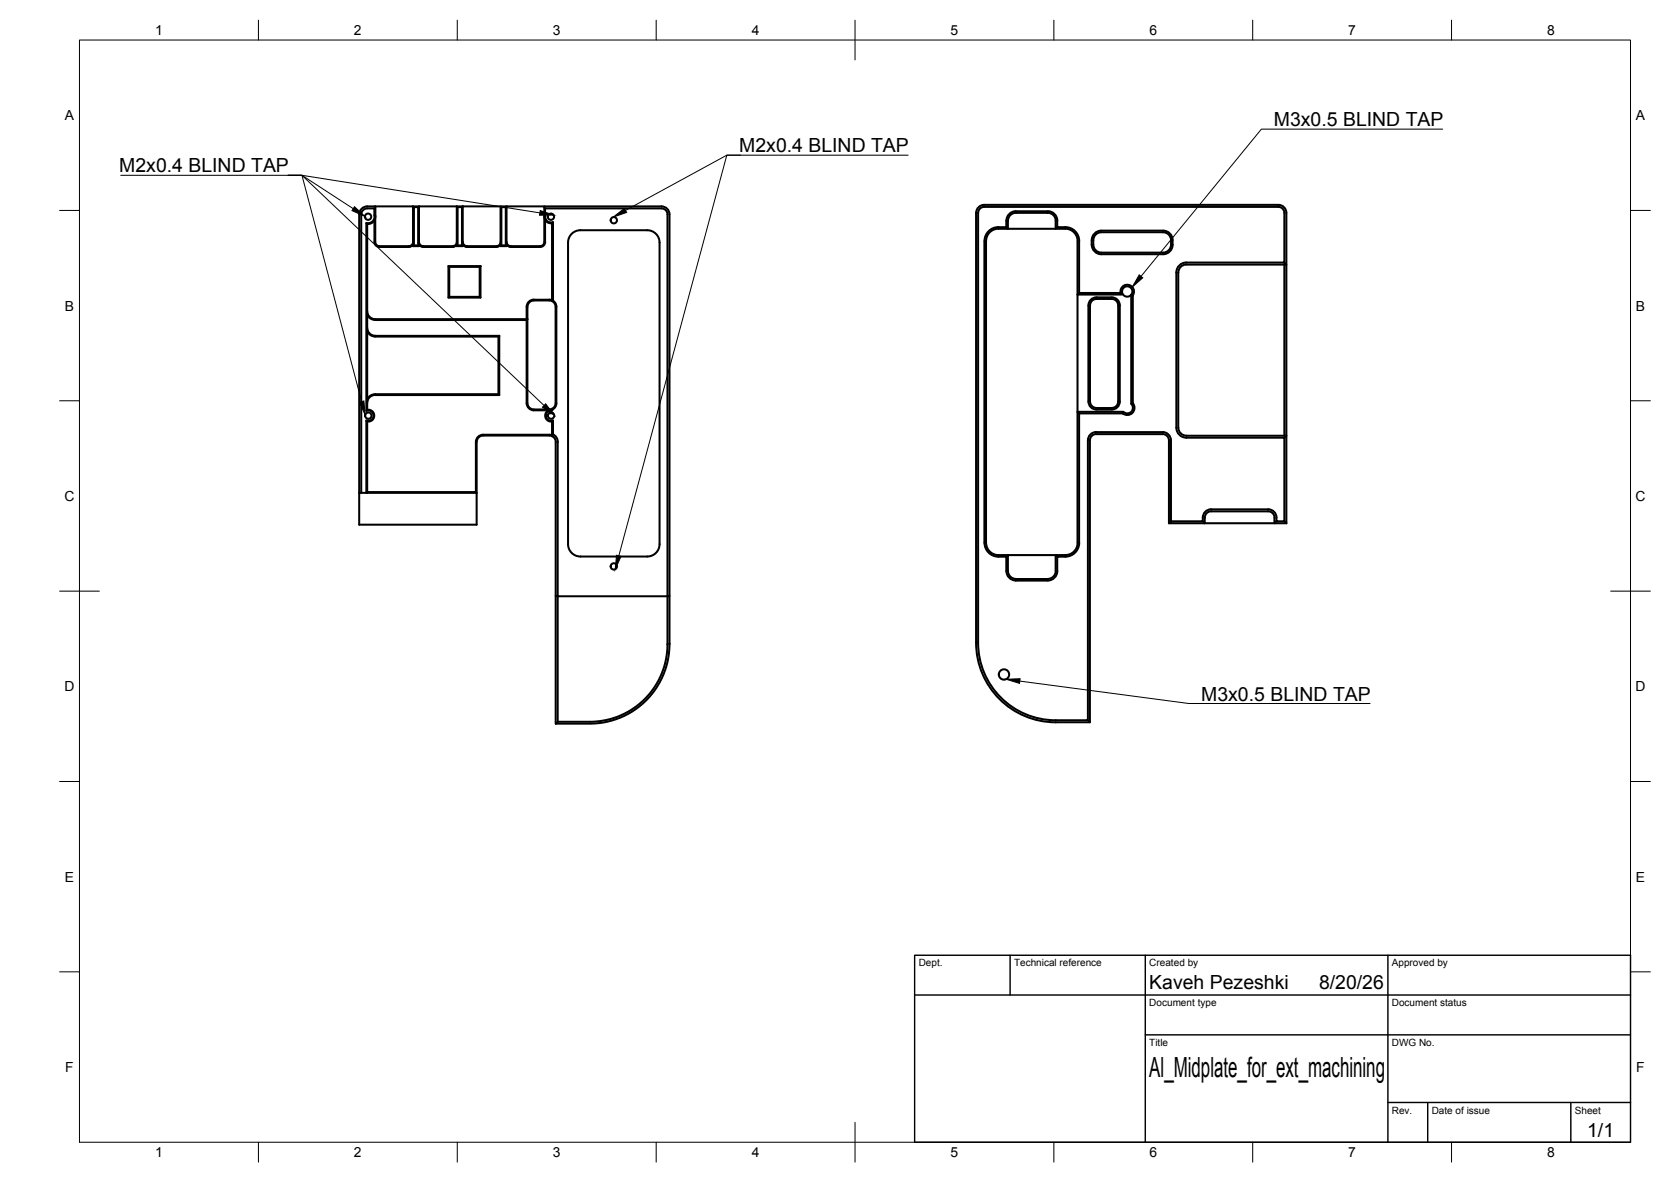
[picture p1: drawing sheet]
<svg xmlns="http://www.w3.org/2000/svg" width="420mm" height="297mm" viewBox="0 0 420 297" stroke-linecap="round" stroke-linejoin="round" font-family="sans-serif">
<!-- layer: Visible -->
<g fill="none" stroke="#000" stroke-width=".51">
<path d="M92.1 56l.2 .3v46.7l-.2 .3zM94.1 52.4h-1.8a1.49 1.49 0 0 0-1.5 1.5v70M94.1 54.1a1.62 1.62 0 0 1-2 1.9M94.1 55.3v5.5M94.3 52.2v1.9l-.2 .1v-1.8zM94.3 51.9v.3M94.3 54.1a1.83 1.83 0 0 1-2 2.2M94.4 51.9v8.9M103.9 51.9l.2 .2v9.6l-.2 .2zM104.1 52.1h1.1l.1-.2h-11a3.6 3.6 0 0 0-3.4 .6l-.5 .8-.1 .6v78h29.5v-8h-27.5M115.1 52.1h1.1M116.2 52.1l.2-.2v10l-.2-.2z"/>
<path d="M116.4 51.9h-11.1v10l-.1-.2v-9.6M116.4 51.9h49.9a2 2 0 0 1 2 2v95.9M125.9 51.9l.2 .2v9.6l-.2 .2zM126.1 52.1h1.1l.2-.2v10l-.2-.2v-9.6M136.9 54.5a1.66 1.66 0 0 0 1.9 1.6M136.9 51.9l.2 .5M136.9 52.2v8.6M137.1 52.4h29.2a1.49 1.49 0 0 1 1.5 1.5v108.6l-.4 3.5-1.3 3.9-2.2 3.7-1.3 1.6-1.6 1.5-3.1 2.2-3 1.4-3.7 .9-2.4 .2h-8.6l-.4 .4M137.1 52.4v2.1M137.1 55.3v5.5M137.1 54.5a1.45 1.45 0 0 0 1.9 1.3M139 55.8v19.8l-.2 .1v-19.6z"/>
<path d="M145.9 57.9h16.8a3.1 3.1 0 0 1 3.1 3.1v75.8a3.1 3.1 0 0 1-3.1 3.1h-16.8M145.9 57.9a3.1 3.1 0 0 0-3.1 3.1v75.8a3.1 3.1 0 0 0 3.1 3.1M245.4 53.5v108a20 20 0 0 0 20 20h8.6v-70.8a1.6 1.6 0 0 1 1.6-1.6M245.4 53.5a2 2 0 0 1 2-2h74a2 2 0 0 1 2 2v78M245.9 53.5v108a19.5 19.5 0 0 0 19.5 19.5h8.1v-70.3a2.11 2.11 0 0 1 2.1-2.1M246 53.5a1.49 1.49 0 0 1 1.4-1.5h74a1.49 1.49 0 0 1 1.5 1.5v12.5h-24.6M251 57.5a3.1 3.1 0 0 0-3.1 3.1v75.8a3.1 3.1 0 0 0 3.1 3.1h14.4l.1 4a2 2 0 0 1-2 2M253 55.5v1.6a5 5 0 0 0-4.4 1 3.5 3.5 0 0 0-1.1 2.5v75.8a3.5 3.5 0 0 0 3.5 3.5h2v3.6M253 57.1l.4 .4h-2.4M255.4 53.1h8M255.4 53.1a2.4 2.4 0 0 0-2.4 2.4M263.5 53.1a2.4 2.4 0 0 1 2.4 2.4l-.1 1.6a5 5 0 0 1 4.5 1 3.5 3.5 0 0 1 1.1 2.5"/>
<path d="M265.8 57.1l-.4 .4a3.6 3.6 0 0 0-.5-3.4l-.9-.6h-.6h-8a2 2 0 0 0-2 2v2h14.4M267.9 57.5a3.1 3.1 0 0 1 3 3.1l.1 75.8a3.1 3.1 0 0 1-3.2 3.1h-2.4l.4 .4M275.5 58.9l.9-.5h.5h15.5a2 2 0 0 1 2 2 2.32 2.32 0 0 1-2 3.1h-15.5a2 2 0 0 1-2-2 2.79 2.79 0 0 1 .6-2.6zM92.3 78.2a2 2 0 0 0 2 2M92.3 79.1a2.19 2.19 0 0 0 2 1.3M94.1 60.8a1.26 1.26 0 0 0 1.3 1.3h7.4M94.4 60.8a1.05 1.05 0 0 0 1 1.1h7.4M103.9 60.8a1.05 1.05 0 0 1-1.1 1.1M103.9 61.9h1.4M103.9 61.5l-.5 .4-.6 .2M104.1 61.7h1.1M105.4 60.8a1.05 1.05 0 0 0 1 1.1h7.4a1.05 1.05 0 0 0 1.1-1.1"/>
<path d="M112.8 66.9h8M113 74.6v-7.5l-.2-.2v7.9M113 67.1h7.6M114.9 61.5l-.5 .4-.6 .2h-7.4l-.6-.2-.4-.4M115.1 61.7v-9.6l-.2-.2v10M116.2 61.7h-1.1l-.2 .2h1.5M116.4 60.8a1.05 1.05 0 0 0 1 1.1h7.4a1.05 1.05 0 0 0 1.1-1.1M120.6 67.1l.2-.2v7.9l-.2-.2zM120.6 74.6h-7.6l-.2 .2h8M125.9 61.9h1.5M125.9 61.5l-.5 .4-.6 .2h-7.4l-.6-.2-.4-.4M126.1 61.7h1.1"/>
<path d="M127.4 61.5l.4 .4 .6 .2h7.4M127.4 60.8a1.05 1.05 0 0 0 1 1.1h7.4M136.9 60.8a1.05 1.05 0 0 1-1.1 1.1M137.1 60.8a1.26 1.26 0 0 1-1.3 1.3M138.8 75.7l-.7-.2h-3.9a1.6 1.6 0 0 0-1.6 1.6v24.2a1.64 1.64 0 0 0 1.6 1.6h4.1l.5-.2M138.8 75.7l.7 .7 .2 .7v24.2l-.2 .7-.7 .7M138.8 75.5l-4.6-.2a1.81 1.81 0 0 0-1.8 1.8v3.1M139 75.6l.6 .5 .3 1M139.9 77.1v24.2M271.3 60.6v13h10.4M271.3 73.6l-.4 .4h11.2v-.1M281.7 73.6l.4 .3"/>
<path d="M281.8 73.6a1.7 1.7 0 0 1 2-2 1.7 1.7 0 0 1 1 2.6v27.1M282.1 73.3v.6M284.8 74.2l-.4-.1v27.4l.4-.2M294.8 60.4v1.1M294.9 60.4a2.4 2.4 0 0 0-2.5-2.4h-15.5a2.67 2.67 0 0 0-2.4 3.5 2.4 2.4 0 0 0 2.4 2.4h15.5a2.4 2.4 0 0 0 2.5-2.4M298.3 66a2.51 2.51 0 0 0-2.5 2.5v39a2.51 2.51 0 0 0 2.5 2.5h24.6v21h-1.9v-.9M298.3 66.5a2.04 2.04 0 0 0-2 2v39a2 2 0 0 0 2 2h25.1l-.5 .5M322.9 66l.5 .5h-25.1M322.9 66.5v43M92.3 82.4a2 2 0 0 0 2 2M92.3 83.3a2.19 2.19 0 0 0 2 1.3M94.3 80.2h38.3l-.2 .2h-38.1"/>
<path d="M94.3 84.4h31.2M94.3 99.1h31M94.3 99.3h31.2M94.3 99.1a2.19 2.19 0 0 0-2 1.2M94.3 99.3a2 2 0 0 0-2 2M125.5 84.4l-.2 .2h-31M125.5 84.4v14.9l-.2-.2v-14.5M132.4 80.4v20.9a1.81 1.81 0 0 0 1.8 1.8h3.7M92.1 103.2a1.3 1.3 0 0 1 1.8 1.3 1.3 1.3 0 0 1-1.8 1.2M92.3 103a1.49 1.49 0 0 1 1.8 1.5 1.49 1.49 0 0 1-1.8 1.4M138 103.9h1.1M138.1 109.2h-16.6a1.81 1.81 0 0 0-1.8 1.9v12.6h-27.4"/>
<path d="M138.1 109.5h-16.6a1.63 1.63 0 0 0-1.7 1.6v12.8l-.1-.2M138.1 109.5l.7 .1M138.1 109.2l.7 .2M138.8 102.7v.2M138.8 109.3v.3M138.8 102.9v.3M138.8 109.6l.8 .8 .1 .7v38.7h28.6v12.5l-.4 3.7-.6 2.1-1.1 2.7-1.5 2.5-1.7 2.1-1.8 1.7-2.1 1.6-2.4 1.3-2.5 1-1.9 .5-3 .3h-9.5M138.8 103h.1M138.8 103a1.49 1.49 0 0 0-1.7 1.5 1.49 1.49 0 0 0 1.7 1.4M138.9 103.2a1.3 1.3 0 0 0-1.6 1.4 1.3 1.3 0 0 0 1.8 1.1M139 105.7v3.5l-.2 .1v-3.4zM139 109.2a2.11 2.11 0 0 1 1.3 1.9l-.1 70.3"/>
<path d="M139.9 101.3l-.4 1.1-.7 .6M271.3 103.9l-.4-.4h11.5l-.1 .4M273.7 100.9v-24.2a2 2 0 0 1 2-2h3.9a2 2 0 0 1 2 2v24.2M273.7 100.9a2 2 0 0 0 2 2M274.1 100.9v-24.2a1.6 1.6 0 0 1 1.6-1.6h3.8a1.6 1.6 0 0 1 1.7 1.6v24.2M274.1 100.9a1.63 1.63 0 0 0 1.6 1.6h3.9a1.6 1.6 0 0 0 1.6-1.6M275.6 109.1h16.7M275.6 108.6h16.7M275.7 102.9h3.8M281.6 100.9a2 2 0 0 1-2 2M282.3 103.9h-11v32.5M284.4 101.5a1.41 1.41 0 0 1 0 2 1.41 1.41 0 0 1-1.9 0"/>
<path d="M284.8 101.3a1.81 1.81 0 0 1-.1 2.5 1.81 1.81 0 0 1-2.4 .1M292.3 108.6a2.11 2.11 0 0 1 2.1 2.1v20.3h8v-.9M292.3 109.1a1.6 1.6 0 0 1 1.6 1.6v20.8M90.3 123.9h2M92.1 123.9v-18.2l.2 .2v18M253 139.9l.4-.4v4a2 2 0 0 0 2 2M271.4 136.4a3.5 3.5 0 0 1-3.5 3.5h-2.1v3.6a2.36 2.36 0 0 1-2.3 2.4h-8.1a2.44 2.44 0 0 1-2.4-2.4M294.4 131l-.5 .5h29.5M302.9 130.1v1.4l-.5-.5M304.5 128h14.4M304.5 128.5h14.4M304.5 128a2.11 2.11 0 0 0-2.1 2.1"/>
<path d="M304.5 128.5a1.6 1.6 0 0 0-1.6 1.6M318.9 128a2.11 2.11 0 0 1 2.1 2.1M318.9 128.5a1.6 1.6 0 0 1 1.6 1.6M320.4 130.1v1.4l.6-.5M322.9 131l.5 .5M139.7 149.8l.1 32M255.4 145.5h8M273.5 181l.5 .5"/>
<circle cx="92.6" cy="54.5" r=".79"/>
<circle cx="138.5" cy="54.5" r=".79"/>
<circle cx="154.3" cy="55.3" r=".79"/>
<circle cx="283.4" cy="73.3" r="1.3"/>
<circle cx="92.6" cy="104.5" r=".79"/>
<circle cx="138.6" cy="104.5" r=".79"/>
<circle cx="154.3" cy="142.3" r=".79"/>
<circle cx="252.4" cy="169.5" r="1.3"/>
</g>
<!-- layer: BORDER -->
<g fill="none" stroke="#000" stroke-width=".25">
<path d="M20 10.1h390v276.9h-390zM65 5.1v5M115 5.1v5M165 5.1v5M215 5.1v10M265 5.1v5M315 5.1v5M365 5.1v5M15 52.9h5M410 52.9h5M15 100.7h5M410 100.7h5"/>
<path d="M15 148.6h10M405 148.6h10M15 196.4h5M410 196.4h5M15 244.2h5M410 244.2h5M65 287v5M115 287v5M165 287v5M215 282.1v9.9M265 287v5M315 287v5"/>
<path d="M365 287v5"/>
</g>
<!-- layer: TITLEBLOCK -->
<path d="M230 240.1h180v46.9h-180zM230 250h180M254 240.1v9.9M288 240.1v46.9M349 240.1v46.9M288 260.1h122M349 277.1h61M359 277.1v9.9M395 277.1v9.9" fill="none" stroke="#000" stroke-width=".36"/>
<!-- layer: Leaders -->
<path d="M89.1 52l2.6 2.4-3.2-1.5zM135.8 52.9l3.4 1.1-3.5 .1zM154.2 54.6l2.8-2.2 .6 1zM286.4 69.1l.9 .7-2.6 2.4zM90.4 101.1l1.1-.3 .3 3.5zM137.2 101.5l2.1 2.8-2.9-2zM155 139.5l1.1 .3-1.4 3.3zM253 170.7l3.5-.1-.2 1.1z" fill="#000" stroke="#000" stroke-width=".25"/>
<path d="M186.2 39h-3.4l-27.2 100.7M228.3 39h-45.5l-25.5 13.9M362.8 32.5h-45.6l-30.3 37M30.4 44.1h45.5l12.9 8.3M72.4 44.1h3.5l59.8 9.4M72.4 44.1h3.5l15 56.8M72.4 44.1h3.5l60.9 57.8M256.4 171.2l42.5 5.6h45.6" fill="none" stroke="#000" stroke-width=".25"/>
<text font-size="7" x="289" y="270.6">Al_Midplate_for_ext_machining</text>
<g font-size="4.9">
<text x="320.3" y="31.8">M3x0.5 BLIND TAP</text>
<text x="185.9" y="38.3">M2x0.4 BLIND TAP</text>
<text x="30" y="43.3">M2x0.4 BLIND TAP</text>
<text x="302" y="176.1">M3x0.5 BLIND TAP</text>
<text x="289" y="248.5">Kaveh Pezeshki</text>
<text x="331.7" y="248.5">8/20/26</text>
<text x="399.1" y="285.7">1/1</text>
</g>
<g font-size="3.5">
<text x="39" y="8.8">1</text>
<text x="89" y="8.8">2</text>
<text x="139" y="8.8">3</text>
<text x="189" y="8.8">4</text>
<text x="239" y="8.8">5</text>
<text x="289" y="8.8">6</text>
<text x="339" y="8.8">7</text>
<text x="389" y="8.8">8</text>
<text x="16.3" y="30.2">A</text>
<text x="411.3" y="30.2">A</text>
<text x="16.3" y="78">B</text>
<text x="411.3" y="78">B</text>
<text x="16.2" y="125.9">C</text>
<text x="411.2" y="125.9">C</text>
<text x="16.2" y="173.7">D</text>
<text x="411.2" y="173.7">D</text>
<text x="16.3" y="221.6">E</text>
<text x="411.3" y="221.6">E</text>
<text x="16.4" y="269.4">F</text>
<text x="411.4" y="269.4">F</text>
<text x="39" y="290.8">1</text>
<text x="89" y="290.8">2</text>
<text x="139" y="290.8">3</text>
<text x="189" y="290.8">4</text>
<text x="239" y="290.8">5</text>
<text x="289" y="290.8">6</text>
<text x="339" y="290.8">7</text>
<text x="389" y="290.8">8</text>
</g>
<g font-size="2.5">
<text x="231" y="242.9">Dept.</text>
<text x="255" y="242.9">Technical reference</text>
<text x="289" y="242.9">Created by</text>
<text x="350" y="242.9">Approved by</text>
<text x="289" y="252.8">Document type</text>
<text x="350" y="252.8">Document status</text>
<text x="289" y="262.9">Title</text>
<text x="350" y="262.9">DWG No.</text>
<text x="350" y="279.9">Rev.</text>
<text x="360" y="279.9">Date of issue</text>
<text x="396" y="279.9">Sheet</text>
</g>
</svg>
